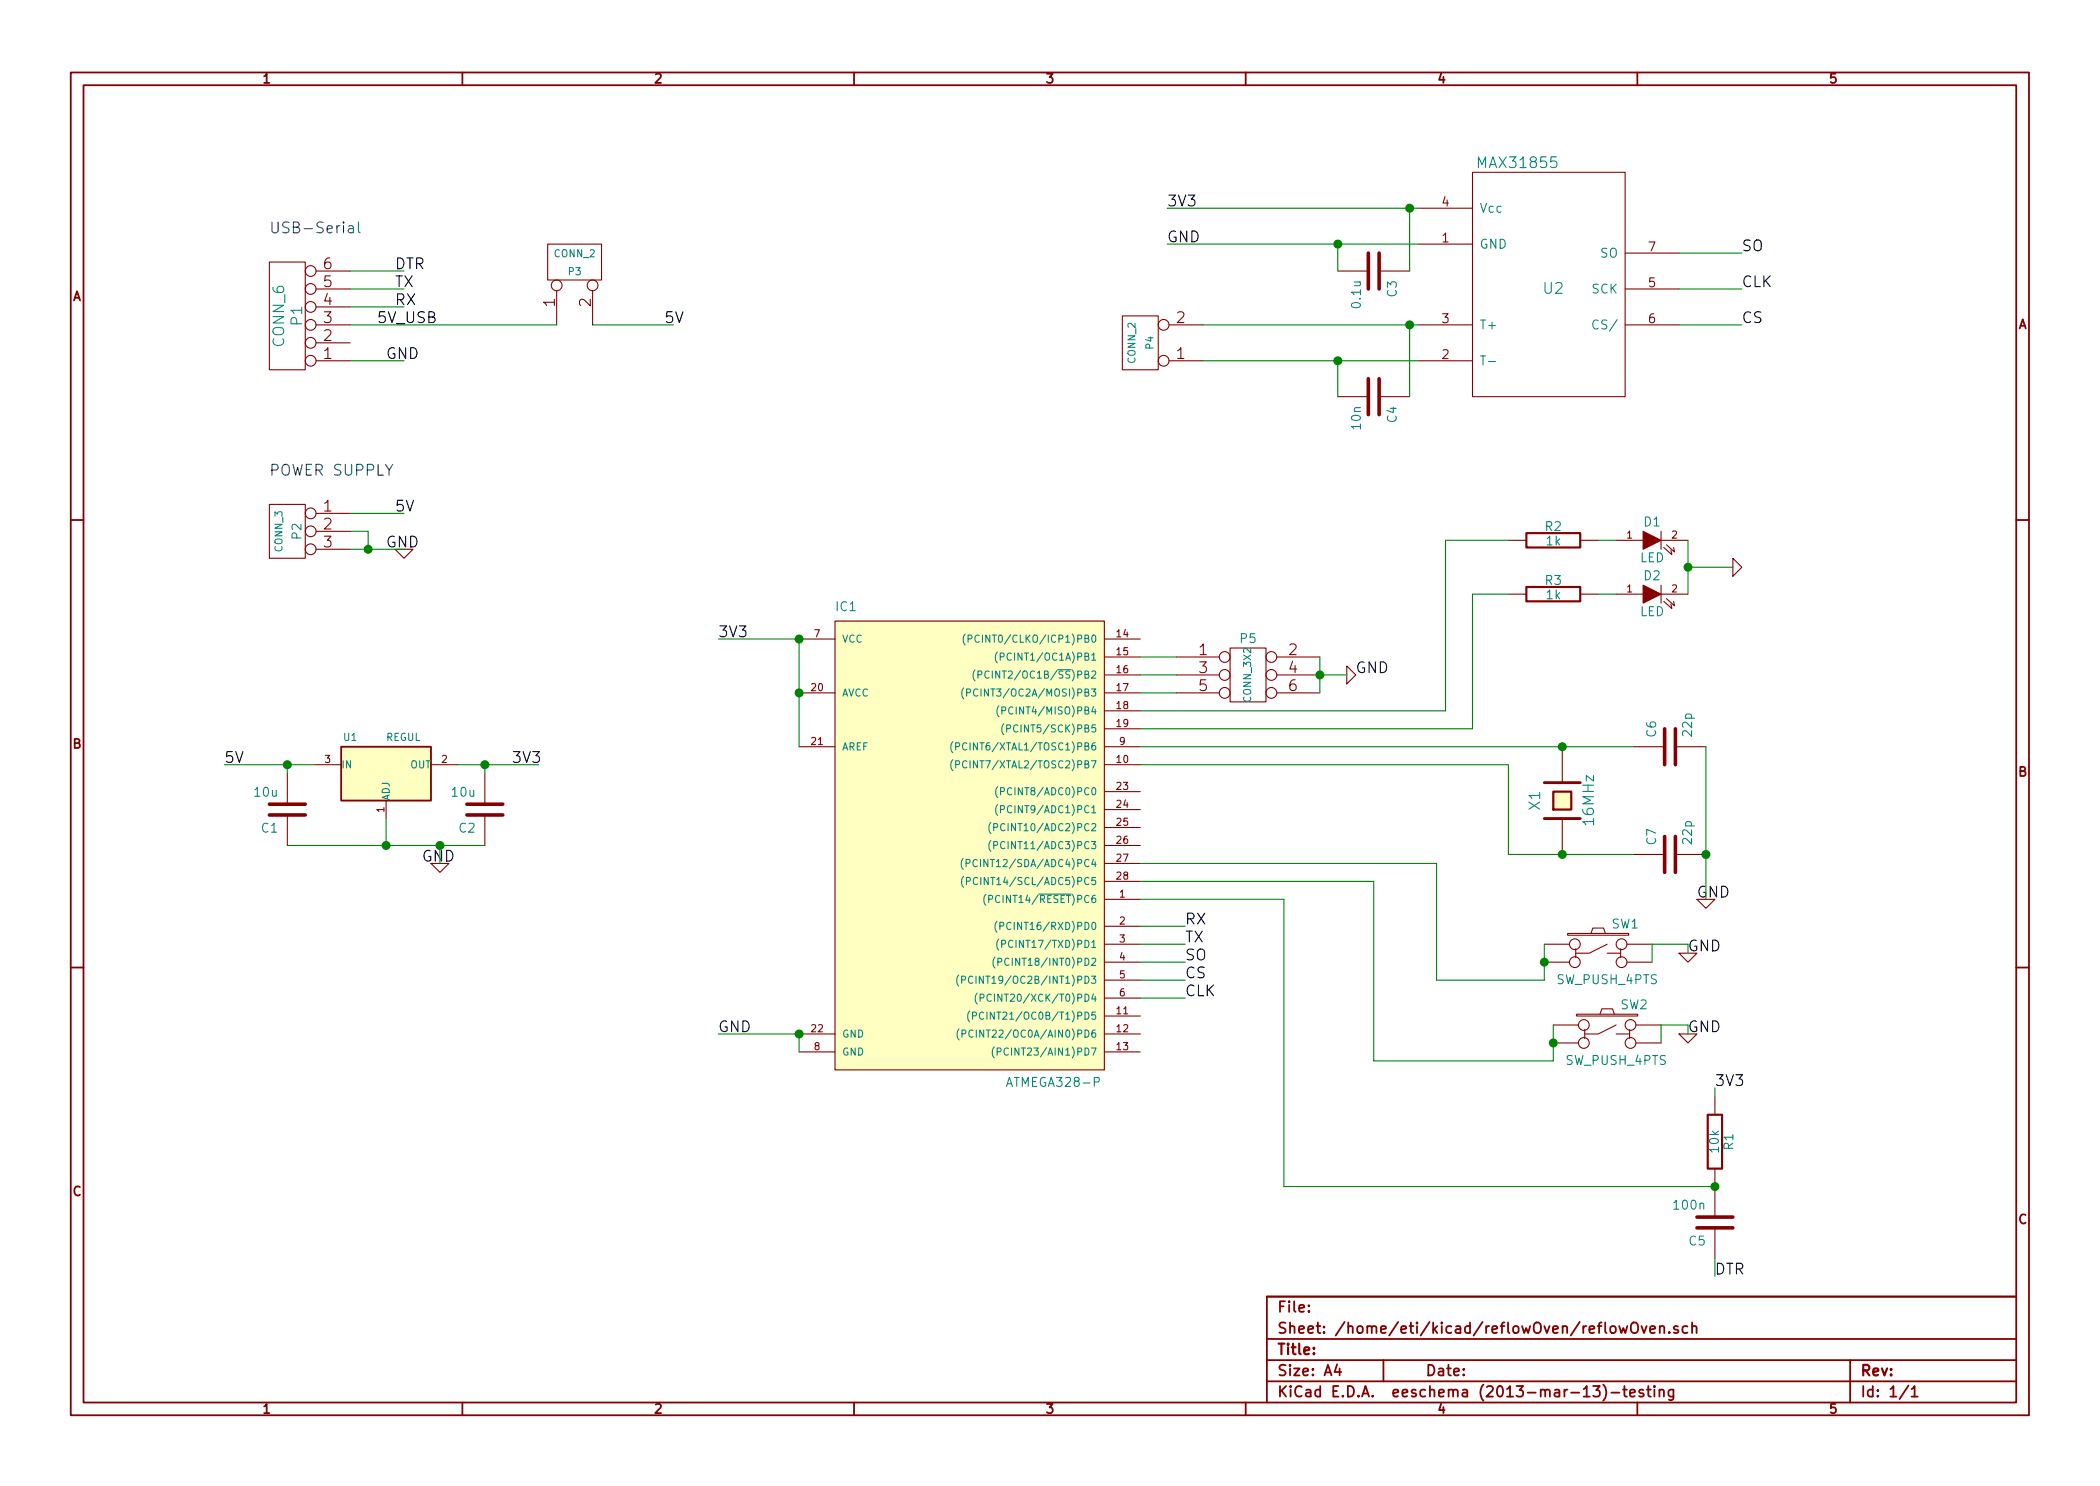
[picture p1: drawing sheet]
EESchema Schematic File Version 2
LIBS:component
LIBS:power
LIBS:device
LIBS:transistors
LIBS:conn
LIBS:linear
LIBS:regul
LIBS:74xx
LIBS:cmos4000
LIBS:adc-dac
LIBS:memory
LIBS:xilinx
LIBS:special
LIBS:microcontrollers
LIBS:dsp
LIBS:microchip
LIBS:analog_switches
LIBS:motorola
LIBS:texas
LIBS:intel
LIBS:audio
LIBS:interface
LIBS:digital-audio
LIBS:philips
LIBS:display
LIBS:cypress
LIBS:siliconi
LIBS:opto
LIBS:atmel
LIBS:contrib
LIBS:valves
LIBS:reflowOven-cache
EELAYER 24 0
EELAYER END
$Descr A4 11693 8268
encoding utf-8
Sheet 1 1
Title ""
Date ""
Rev ""
Comp ""
Comment1 ""
Comment2 ""
Comment3 ""
Comment4 ""
$EndDescr
$Comp
L ATMEGA328-P IC1
U 1 1
P 5350 4650
F 0 "IC1" H 4650 5900 50  0000 L BNN
F 1 "ATMEGA328-P" H 5600 3250 50  0000 L BNN
F 2 "DIL28" H 4750 3300 50  0001 C CNN
F 3 "" H 5350 4650 60  0000 C CNN
	1    5350 4650
	1    0    0    -1  
$EndComp
$Comp
L CRYSTAL X1
U 1 1
P 8700 4450
F 0 "X1" H 8700 4600 60  0000 C CNN
F 1 "16MHz" H 8700 4300 60  0000 C CNN
F 2 "" H 8700 4450 60  0000 C CNN
F 3 "" H 8700 4450 60  0000 C CNN
	1    8700 4450
	0    -1   -1   0   
$EndComp
$Comp
L C C7
U 1 1
P 9300 4750
F 0 "C7" H 9350 4850 50  0000 L CNN
F 1 "22p" H 9350 4650 50  0000 L CNN
F 2 "" H 9300 4750 60  0000 C CNN
F 3 "" H 9300 4750 60  0000 C CNN
	1    9300 4750
	0    -1   -1   0   
$EndComp
$Comp
L C C6
U 1 1
P 9300 4150
F 0 "C6" H 9350 4250 50  0000 L CNN
F 1 "22p" H 9350 4050 50  0000 L CNN
F 2 "" H 9300 4150 60  0000 C CNN
F 3 "" H 9300 4150 60  0000 C CNN
	1    9300 4150
	0    -1   -1   0   
$EndComp
$Comp
L CONN_6 P1
U 1 1
P 1600 1750
F 0 "P1" V 1550 1750 60  0000 C CNN
F 1 "CONN_6" V 1650 1750 60  0000 C CNN
F 2 "" H 1600 1750 60  0000 C CNN
F 3 "" H 1600 1750 60  0000 C CNN
	1    1600 1750
	-1   0    0    1   
$EndComp
$Comp
L GND #PWR6
U 1 1
P 9500 5000
F 0 "#PWR6" H 9500 5000 30  0001 C CNN
F 1 "GND" H 9500 4930 30  0001 C CNN
F 2 "" H 9500 5000 60  0000 C CNN
F 3 "" H 9500 5000 60  0000 C CNN
	1    9500 5000
	1    0    0    -1  
$EndComp
$Comp
L REGUL U1
U 1 1
P 2150 4300
F 0 "U1" H 1950 4500 40  0000 C CNN
F 1 "REGUL" H 2150 4500 40  0000 L CNN
F 2 "" H 2150 4400 30  0000 C CIN
F 3 "" H 2150 4300 60  0000 C CNN
	1    2150 4300
	1    0    0    -1  
$EndComp
$Comp
L C C2
U 1 1
P 2700 4500
F 0 "C2" H 2750 4600 50  0000 L CNN
F 1 "10u" H 2750 4400 50  0000 L CNN
F 2 "" H 2700 4500 60  0000 C CNN
F 3 "" H 2700 4500 60  0000 C CNN
	1    2700 4500
	-1   0    0    1   
$EndComp
$Comp
L C C1
U 1 1
P 1600 4500
F 0 "C1" H 1650 4600 50  0000 L CNN
F 1 "10u" H 1650 4400 50  0000 L CNN
F 2 "" H 1600 4500 60  0000 C CNN
F 3 "" H 1600 4500 60  0000 C CNN
	1    1600 4500
	-1   0    0    1   
$EndComp
Text Label 2850 4250 0    60   ~ 0
3V3
Text Label 1250 4250 0    60   ~ 0
5V
Text Label 4000 3550 0    60   ~ 0
3V3
Text Label 2350 4800 0    60   ~ 0
GND
$Comp
L GND #PWR2
U 1 1
P 2450 4800
F 0 "#PWR2" H 2450 4800 30  0001 C CNN
F 1 "GND" H 2450 4730 30  0001 C CNN
F 2 "" H 2450 4800 60  0000 C CNN
F 3 "" H 2450 4800 60  0000 C CNN
	1    2450 4800
	1    0    0    -1  
$EndComp
$Comp
L GND #PWR1
U 1 1
P 2250 3050
F 0 "#PWR1" H 2250 3050 30  0001 C CNN
F 1 "GND" H 2250 2980 30  0001 C CNN
F 2 "" H 2250 3050 60  0000 C CNN
F 3 "" H 2250 3050 60  0000 C CNN
	1    2250 3050
	1    0    0    -1  
$EndComp
Text Label 2150 3050 0    60   ~ 0
GND
Text Label 2200 2850 0    60   ~ 0
5V
Text Label 2100 1800 0    60   ~ 0
5V_USB
Text Label 4000 5750 0    60   ~ 0
GND
Text Label 9450 5000 0    60   ~ 0
GND
$Comp
L CONN_2 P3
U 1 1
P 3200 1450
F 0 "P3" V 3150 1450 40  0000 C CNN
F 1 "CONN_2" V 3250 1450 40  0000 C CNN
F 2 "" H 3200 1450 60  0000 C CNN
F 3 "" H 3200 1450 60  0000 C CNN
	1    3200 1450
	0    -1   -1   0   
$EndComp
Text Label 3700 1800 0    60   ~ 0
5V
Text Label 2150 2000 0    60   ~ 0
GND
Text Label 2200 1500 0    60   ~ 0
DTR
$Comp
L R R1
U 1 1
P 9550 6350
F 0 "R1" V 9630 6350 50  0000 C CNN
F 1 "10k" V 9550 6350 50  0000 C CNN
F 2 "" H 9550 6350 60  0000 C CNN
F 3 "" H 9550 6350 60  0000 C CNN
	1    9550 6350
	1    0    0    -1  
$EndComp
$Comp
L C C5
U 1 1
P 9550 6800
F 0 "C5" H 9600 6900 50  0000 L CNN
F 1 "100n" H 9600 6700 50  0000 L CNN
F 2 "" H 9550 6800 60  0000 C CNN
F 3 "" H 9550 6800 60  0000 C CNN
	1    9550 6800
	-1   0    0    1   
$EndComp
Text Label 9550 6050 0    60   ~ 0
3V3
Text Label 9550 7100 0    60   ~ 0
DTR
Text Label 2200 1600 0    60   ~ 0
TX
Text Label 2200 1700 0    60   ~ 0
RX
Text Label 6600 5250 0    60   ~ 0
TX
Text Label 6600 5150 0    60   ~ 0
RX
$Comp
L MAX31855 U2
U 1 1
P 8650 1600
F 0 "U2" H 8650 1600 60  0000 C CNN
F 1 "MAX31855" H 8450 2300 60  0000 C CNN
F 2 "" H 8650 1600 60  0000 C CNN
F 3 "" H 8650 1600 60  0000 C CNN
	1    8650 1600
	1    0    0    -1  
$EndComp
$Comp
L CONN_2 P4
U 1 1
P 6350 1900
F 0 "P4" V 6300 1900 40  0000 C CNN
F 1 "CONN_2" V 6400 1900 40  0000 C CNN
F 2 "" H 6350 1900 60  0000 C CNN
F 3 "" H 6350 1900 60  0000 C CNN
	1    6350 1900
	-1   0    0    1   
$EndComp
$Comp
L C C4
U 1 1
P 7650 2200
F 0 "C4" H 7700 2300 50  0000 L CNN
F 1 "10n" H 7700 2100 50  0000 L CNN
F 2 "" H 7650 2200 60  0000 C CNN
F 3 "" H 7650 2200 60  0000 C CNN
	1    7650 2200
	0    1    1    0   
$EndComp
Text Label 6500 1150 0    60   ~ 0
3V3
Text Label 6500 1350 0    60   ~ 0
GND
$Comp
L C C3
U 1 1
P 7650 1500
F 0 "C3" H 7700 1600 50  0000 L CNN
F 1 "0.1u" H 7700 1400 50  0000 L CNN
F 2 "" H 7650 1500 60  0000 C CNN
F 3 "" H 7650 1500 60  0000 C CNN
	1    7650 1500
	0    1    1    0   
$EndComp
Text Label 9700 1600 0    60   ~ 0
CLK
Text Label 6600 5550 0    60   ~ 0
CLK
Text Label 9700 1800 0    60   ~ 0
CS
Text Label 6600 5450 0    60   ~ 0
CS
Text Label 9700 1400 0    60   ~ 0
SO
$Comp
L CONN_3 P2
U 1 1
P 1600 2950
F 0 "P2" V 1550 2950 50  0000 C CNN
F 1 "CONN_3" V 1650 2950 40  0000 C CNN
F 2 "" H 1600 2950 60  0000 C CNN
F 3 "" H 1600 2950 60  0000 C CNN
	1    1600 2950
	-1   0    0    -1  
$EndComp
Text Label 6600 5350 0    60   ~ 0
SO
$Comp
L SW_PUSH_4PTS SW1
U 1 1
P 8900 5250
F 0 "SW1" H 9050 5360 50  0000 C CNN
F 1 "SW_PUSH_4PTS" H 8950 5050 50  0000 C CNN
F 2 "" H 8900 5250 60  0000 C CNN
F 3 "" H 8900 5250 60  0000 C CNN
	1    8900 5250
	1    0    0    -1  
$EndComp
$Comp
L SW_PUSH_4PTS SW2
U 1 1
P 8950 5700
F 0 "SW2" H 9100 5810 50  0000 C CNN
F 1 "SW_PUSH_4PTS" H 9000 5500 50  0000 C CNN
F 2 "" H 8950 5700 60  0000 C CNN
F 3 "" H 8950 5700 60  0000 C CNN
	1    8950 5700
	1    0    0    -1  
$EndComp
$Comp
L GND #PWR4
U 1 1
P 9400 5300
F 0 "#PWR4" H 9400 5300 30  0001 C CNN
F 1 "GND" H 9400 5230 30  0001 C CNN
F 2 "" H 9400 5300 60  0000 C CNN
F 3 "" H 9400 5300 60  0000 C CNN
	1    9400 5300
	1    0    0    -1  
$EndComp
$Comp
L GND #PWR5
U 1 1
P 9400 5750
F 0 "#PWR5" H 9400 5750 30  0001 C CNN
F 1 "GND" H 9400 5680 30  0001 C CNN
F 2 "" H 9400 5750 60  0000 C CNN
F 3 "" H 9400 5750 60  0000 C CNN
	1    9400 5750
	1    0    0    -1  
$EndComp
Text Label 9400 5300 0    60   ~ 0
GND
Text Label 9400 5750 0    60   ~ 0
GND
$Comp
L CONN_3X2 P5
U 1 1
P 6950 3800
F 0 "P5" H 6950 4050 50  0000 C CNN
F 1 "CONN_3X2" V 6950 3850 40  0000 C CNN
F 2 "" H 6950 3800 60  0000 C CNN
F 3 "" H 6950 3800 60  0000 C CNN
	1    6950 3800
	1    0    0    -1  
$EndComp
$Comp
L GND #PWR3
U 1 1
P 7500 3750
F 0 "#PWR3" H 7500 3750 30  0001 C CNN
F 1 "GND" H 7500 3680 30  0001 C CNN
F 2 "" H 7500 3750 60  0000 C CNN
F 3 "" H 7500 3750 60  0000 C CNN
	1    7500 3750
	0    -1   -1   0   
$EndComp
Text Label 7550 3750 0    60   ~ 0
GND
Wire Wire Line
	6350 4150 9100 4150
Wire Wire Line
	6350 4250 8400 4250
Wire Wire Line
	8400 4250 8400 4750
Wire Wire Line
	8400 4750 9100 4750
Connection ~ 8700 4150
Connection ~ 8700 4750
Wire Wire Line
	9500 4150 9500 5000
Connection ~ 9500 4750
Wire Wire Line
	2700 4700 1600 4700
Wire Wire Line
	2150 4550 2150 4700
Connection ~ 2150 4700
Wire Wire Line
	2550 4250 3000 4250
Wire Wire Line
	2700 4250 2700 4300
Connection ~ 2700 4250
Wire Wire Line
	1600 4300 1600 4250
Wire Wire Line
	1250 4250 1750 4250
Connection ~ 1600 4250
Wire Wire Line
	4450 3550 4450 4150
Connection ~ 4450 3850
Wire Wire Line
	4450 3550 4000 3550
Wire Wire Line
	2450 4800 2450 4700
Connection ~ 2450 4700
Wire Wire Line
	1950 2850 2250 2850
Wire Wire Line
	1950 3050 2250 3050
Wire Wire Line
	1950 1800 3100 1800
Wire Wire Line
	4450 5850 4450 5750
Wire Wire Line
	4450 5750 4000 5750
Connection ~ 4450 5750
Connection ~ 4450 3550
Wire Wire Line
	3300 1800 3750 1800
Wire Wire Line
	1950 2000 2250 2000
Wire Wire Line
	1950 1700 2250 1700
Wire Wire Line
	1950 1600 2250 1600
Wire Wire Line
	1950 1500 2250 1500
Wire Wire Line
	7150 6600 9550 6600
Connection ~ 9550 6600
Wire Wire Line
	9550 6100 9550 6050
Wire Wire Line
	9550 7000 9550 7100
Wire Wire Line
	6350 5250 6600 5250
Wire Wire Line
	6350 5150 6600 5150
Wire Wire Line
	6350 5450 6600 5450
Wire Wire Line
	6350 5550 6600 5550
Wire Wire Line
	6700 1800 7900 1800
Wire Wire Line
	6700 2000 7900 2000
Wire Wire Line
	7850 2200 7850 1800
Connection ~ 7850 1800
Wire Wire Line
	7450 2200 7450 2000
Connection ~ 7450 2000
Wire Wire Line
	6500 1150 7900 1150
Wire Wire Line
	6500 1350 7900 1350
Wire Wire Line
	7850 1500 7850 1150
Connection ~ 7850 1150
Wire Wire Line
	7450 1500 7450 1350
Connection ~ 7450 1350
Wire Wire Line
	9350 1400 9700 1400
Wire Wire Line
	9350 1600 9700 1600
Wire Wire Line
	9350 1800 9700 1800
Wire Wire Line
	1950 2950 2050 2950
Wire Wire Line
	2050 2950 2050 3050
Connection ~ 2050 3050
Wire Wire Line
	6350 5350 6600 5350
Wire Wire Line
	6350 5000 7150 5000
Wire Wire Line
	7150 5000 7150 6600
Wire Wire Line
	6350 4800 8000 4800
Connection ~ 8600 5350
Wire Wire Line
	8650 5900 7650 5900
Wire Wire Line
	8650 5700 8650 5900
Connection ~ 8650 5800
Wire Wire Line
	9200 5350 9200 5250
Wire Wire Line
	9200 5250 9400 5250
Wire Wire Line
	9250 5800 9250 5700
Wire Wire Line
	9250 5700 9400 5700
Wire Wire Line
	9400 5250 9400 5300
Wire Wire Line
	9400 5700 9400 5750
Wire Wire Line
	6350 3650 6550 3650
Wire Wire Line
	6350 3750 6550 3750
Wire Wire Line
	6350 3850 6550 3850
Wire Wire Line
	7350 3650 7350 3850
Connection ~ 7350 3750
Wire Wire Line
	7350 3750 7500 3750
$Comp
L LED D1
U 1 1
P 9200 3000
F 0 "D1" H 9200 3100 50  0000 C CNN
F 1 "LED" H 9200 2900 50  0000 C CNN
F 2 "" H 9200 3000 60  0000 C CNN
F 3 "" H 9200 3000 60  0000 C CNN
	1    9200 3000
	1    0    0    -1  
$EndComp
$Comp
L LED D2
U 1 1
P 9200 3300
F 0 "D2" H 9200 3400 50  0000 C CNN
F 1 "LED" H 9200 3200 50  0000 C CNN
F 2 "" H 9200 3300 60  0000 C CNN
F 3 "" H 9200 3300 60  0000 C CNN
	1    9200 3300
	1    0    0    -1  
$EndComp
$Comp
L GND #PWR7
U 1 1
P 9650 3150
F 0 "#PWR7" H 9650 3150 30  0001 C CNN
F 1 "GND" H 9650 3080 30  0001 C CNN
F 2 "" H 9650 3150 60  0000 C CNN
F 3 "" H 9650 3150 60  0000 C CNN
	1    9650 3150
	0    -1   -1   0   
$EndComp
Wire Wire Line
	8050 3950 6350 3950
Wire Wire Line
	8050 3000 8050 3950
Wire Wire Line
	8200 4050 6350 4050
Wire Wire Line
	8200 3300 8200 4050
Wire Wire Line
	9400 3300 9400 3000
Wire Wire Line
	9400 3150 9650 3150
Connection ~ 9400 3150
$Comp
L R R2
U 1 1
P 8650 3000
F 0 "R2" V 8730 3000 50  0000 C CNN
F 1 "1k" V 8650 3000 50  0000 C CNN
F 2 "" H 8650 3000 60  0000 C CNN
F 3 "" H 8650 3000 60  0000 C CNN
	1    8650 3000
	0    -1   -1   0   
$EndComp
$Comp
L R R3
U 1 1
P 8650 3300
F 0 "R3" V 8730 3300 50  0000 C CNN
F 1 "1k" V 8650 3300 50  0000 C CNN
F 2 "" H 8650 3300 60  0000 C CNN
F 3 "" H 8650 3300 60  0000 C CNN
	1    8650 3300
	0    -1   -1   0   
$EndComp
Wire Wire Line
	8050 3000 8400 3000
Wire Wire Line
	8200 3300 8400 3300
Wire Wire Line
	8900 3000 9000 3000
Wire Wire Line
	8900 3300 9000 3300
Wire Wire Line
	6350 4900 7650 4900
Wire Wire Line
	7650 4900 7650 5900
Wire Wire Line
	8000 4800 8000 5450
Wire Wire Line
	8000 5450 8600 5450
Wire Wire Line
	8600 5450 8600 5250
Text Notes 1500 1300 0    60   ~ 0
USB-Serial
Text Notes 1500 2650 0    60   ~ 0
POWER SUPPLY
$EndSCHEMATC
